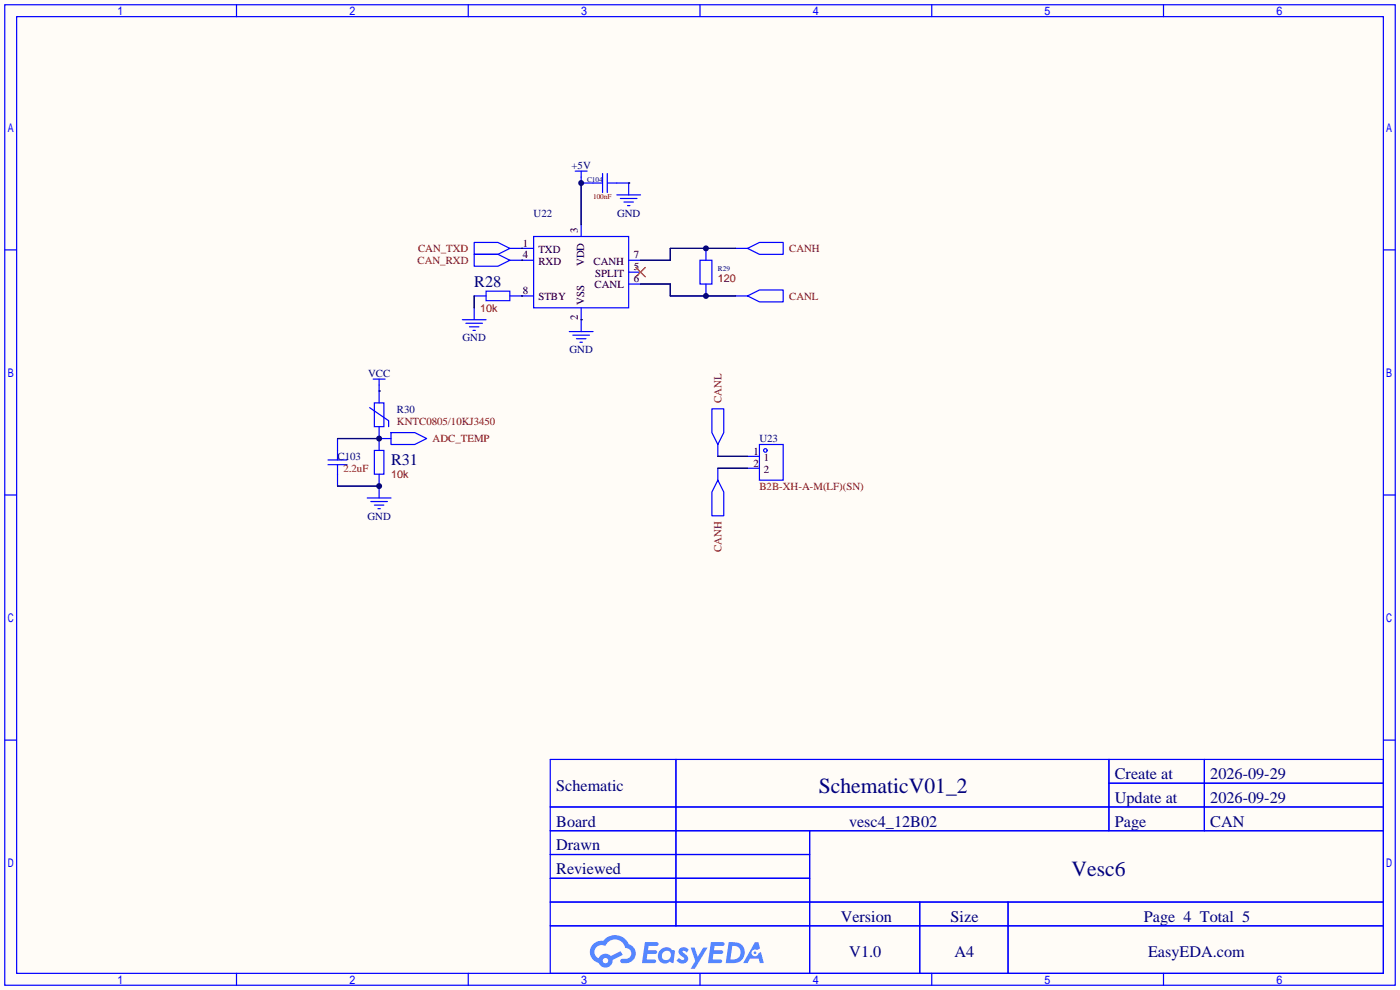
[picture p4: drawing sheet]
<svg xmlns="http://www.w3.org/2000/svg" width="299mm" height="212mm" viewBox="0 0 299 212" stroke-linecap="round" stroke-linejoin="round" font-family="sans-serif">
<path d="M0 0h299.2v211.6h-299.2z" fill="#fffcf7"/>
<g fill="none" stroke="#00f" stroke-width=".25">
<path d="M1 1h297.2v209.6h-297.2zM3.6 3.6h292.1v204.4h-292.1zM50.5 1v2.6M100.1 1v2.6M149.6 1v2.6M199.1 1v2.6M248.7 1v2.6M1 53.4h2.6M295.7 53.4h2.5M1 105.8h2.6M295.7 105.8h2.5M1 158.2h2.6"/>
<path d="M295.7 158.2h2.5M117.6 162.3h178.1v45.7h-178.1zM117.6 172.5h178.1M117.6 177.5h178.1M144.5 162.3v35.6M173 177.5v30.5M237 162.3v15.2M237 167.4h58.7M257.4 162.3v15.2M117.6 182.6h55.4M117.6 192.8h178.1M117.6 187.7h55.4"/>
<path d="M117.6 197.9h178.1M196.6 192.8v15.2M215.4 192.8v15.2M50.5 208v2.6M100.1 208v2.6M149.6 208v2.6M199.1 208v2.6M248.7 208v2.6"/>
</g>
<g fill="#5487ff">
<path d="M145.3 202.7a1.3 1.3 0 0 1 1.9 .3l-.4 .6a.54 .54 0 0 0-.9-.2l.1 .2a1.34 1.34 0 0 1 .9 1.8 1.47 1.47 0 0 1-2.3-.1l.5-.6 .8 .5a.31 .31 0 0 0 .4-.3 .31 .31 0 0 0-.3-.4 1.12 1.12 0 0 1-.7-1.8z"/>
<path d="M147.6 202.5h.9l.6 2 1.2-2h.9l-2.7 4.6h-.9l1-1.7z"/>
<path d="M137.8 201.4h1.7a1.31 1.31 0 0 1 1.2 .2 .4 .4 0 0 1-.3 .5l-1.8 .1-.1 .9h1.6a.4 .4 0 0 1 .4 .4 .4 .4 0 0 1-.5 .4h-1.6l-.2 1.2h1.4a.46 .46 0 0 1 .5 0 .46 .46 0 0 1 .1 .5l-.4 .2h-2.6z"/>
<path d="M151.9 201.4h1.7a1.32 1.32 0 0 1 1.2 .2 .39 .39 0 0 1-.3 .5l-1.8 .1-.1 .9h1.6a.4 .4 0 0 1 .4 .4 .4 .4 0 0 1-.4 .4h-1.7l-.2 1.2h1.4a.46 .46 0 0 1 .5 0 .46 .46 0 0 1 .1 .5l-.4 .2h-2.6z"/>
<path d="M161.3 201.4h.8l.3 1.3-.6 .4a.75 .75 0 0 0-1.1 .3 .75 .75 0 0 0 .5 1 .75 .75 0 0 0 .9-.7l.5-.2 .6 2.3h-.8l-.3-.9h-1.8l-.5 .9h-1z"/>
<path d="M155.7 201.4l-.6 4.4h1.5a2.27 2.27 0 0 0 2.6-2.2 2.27 2.27 0 0 0-2.7-2.2zM156.5 202.1a1.5 1.5 0 0 1 1.8 1.6 1.5 1.5 0 0 1-1.9 1.4h-.3z"/>
<path d="M141.2 203a1.6 1.6 0 0 0-.3 2.3 1.6 1.6 0 0 0 2.3 .2l.7 .3 .3-2.4-.1-.3-.5-.1a1.58 1.58 0 0 0-2.4 0zM141.8 203.5a.98 .98 0 0 1 1.6 .4 .98 .98 0 0 1-1.1 1.3 .94 .94 0 0 1-.9-.7 .94 .94 0 0 1 .4-1z"/>
<path d="M126.8 201.8a2.37 2.37 0 0 0 1.1 4 1.54 1.54 0 0 0 1.8 1 1.54 1.54 0 0 0 1.2-1.6l2.2-1.1-.5-.8-2 1a1.57 1.57 0 0 0-2.7 .5 1.5 1.5 0 0 1-.7-2.1 1.5 1.5 0 0 1 2.2-.5 2.23 2.23 0 0 1 2.3-1.4 2.23 2.23 0 0 1 2 1.8 1.16 1.16 0 0 1 1.2 1.1 1.16 1.16 0 0 1-1.1 1.2h-.7a.47 .47 0 0 0-.5 .4 .47 .47 0 0 0 .4 .5 2.17 2.17 0 0 0 2.5-.9 2.17 2.17 0 0 0-.3-2.7l-.8-.4a3.2 3.2 0 0 0-5.5-.7l-1.1 .1zM128.8 205.3a.6 .6 0 0 1 1.2 0 .6 .6 0 0 1-1.2 0z"/>
<circle cx="161.4" cy="203.6" r=".28"/>
</g>
<g fill="none" stroke="#00f" stroke-width=".25">
<path d="M122.9 36.6h2.6M124.2 36.6v2.5h4.6M128.8 37.1v4M129.8 39.1h4.6v2.6M129.8 37.1v4M101.3 51.8h5.1l2.6 1.3-2.6 1.3h-5.1zM101.3 54.4h5.1l2.6 1.2-2.6 1.3h-5.1zM109 53.1h5M109 55.6h5M114 50.5h20.4v15.3h-20.4zM124.2 48v2.5M131.8 41.7h5.1"/>
<path d="M132.6 42.4h3.5M133.3 43.2h2.1M134.1 43.9h.5M134.4 55.6h2.5M134.4 58.2h2.5M149.6 55.6h2.5v5.1h-2.5zM150.9 53.1v2.5M157.2 53.1h2.6M159.8 53.1l2.5-1.3h5.1v2.6h-5.1zM98.8 68.3h5.1M99.6 69.1h3.5M100.3 69.8h2.1"/>
<path d="M101.1 70.6h.5M101.3 63.2h2.6M101.3 65.8v2.5M103.9 62.2h5.1v2.1h-5.1zM109 63.2h5M121.7 70.9h5M122.4 71.6h3.6M123.2 72.4h2M124 73.2h.5M124.2 65.8v5.1M134.4 60.7h2.5M150.9 60.7v2.5"/>
<path d="M157.2 63.2h2.6M159.8 63.2l2.5-1.2h5.1v2.5h-5.1zM70.1 99.3h4.1M70.1 98.3h4.1M72.1 93.7v4.6M72.1 99.3v4.6M79 87.1l4.1 2.8v1.3M79.8 81h2.5M80 86.1h2v5.1h-2zM80 96.3h2v5h-2zM81 81v5.1M81 91.2v5.1"/>
<path d="M81 93.7h2.6M83.6 92.5h5l2.6 1.2-2.6 1.3h-5zM152.1 87.4h2.6v5.1l-1.3 2.5-1.3-2.5zM153.4 95v2.5M159.8 97.5h2.5M162.3 95h5.1v7.6h-5.1zM78.5 106.4h5.1M79.2 107.2h3.6M80 107.9h2M80.8 108.7h.5M81 101.3v5.1M153.4 102.6l1.3 2.6v5h-2.6v-5z"/>
<path d="M153.4 100.1v2.5M159.8 100.1h2.5"/>
<circle cx="163.6" cy="96.3" r=".38"/>
</g>
<path d="M135.9 57.2l2 2M137.9 57.2l-2 2" fill="none" stroke="#f00" stroke-width=".25"/>
<g fill="none" stroke="#000080" stroke-width=".25">
<path d="M124.2 39.1v8.9M134.4 39.1h.1M111.5 53.1h.1M111.5 55.6h.1M157.2 53.1h-13.9v2.5h-6.4M101.3 63.2v2.6M111.5 63.2h.1M124.2 68.3h.1M136.9 60.7h6.4v2.5h13.9M72.1 93.7h8.9M81 83.6h.1M153.4 97.5h6.4"/>
<path d="M72.1 103.9h8.9M153.4 100.1h6.4"/>
</g>
<g fill="#000080">
<circle cx="124.2" cy="39.1" r=".63"/>
<circle cx="150.9" cy="63.2" r=".63"/>
<circle cx="150.9" cy="53.1" r=".63"/>
<circle cx="81" cy="93.7" r=".63"/>
<circle cx="81" cy="103.9" r=".63"/>
</g>
<g font-size="4.6" fill="#000080">
<text x="175" y="169.4">SchematicV01_2</text>
<text x="229" y="187.2">Vesc6</text>
</g>
<g font-size="3.5" fill="#000080">
<text x="101.3" y="61.3">R28</text>
<text x="83.6" y="99.4">R31</text>
<text x="238.3" y="166.5">Create at</text>
<text x="258.7" y="166.5">2026-09-29</text>
<text x="118.9" y="169.1">Schematic</text>
<text x="238.3" y="171.6">Update at</text>
<text x="258.7" y="171.6">2026-09-29</text>
<text x="118.9" y="176.7">Board</text>
<text x="181.5" y="176.7">vesc4_12B02</text>
<text x="238.3" y="176.7">Page</text>
<text x="258.7" y="176.7">CAN</text>
<text x="118.9" y="181.8">Drawn</text>
<text x="118.9" y="186.8">Reviewed</text>
<text x="179.7" y="197">Version</text>
<text x="203.2" y="197">Size</text>
<text x="244.5" y="197">Page 4 Total 5</text>
<text x="181.5" y="204.6">V1.0</text>
<text x="204" y="204.6">A4</text>
<text x="245.4" y="204.6">EasyEDA.com</text>
</g>
<g font-size="2.3" fill="#000080">
<text x="122.1" y="36.1">+5V</text>
<text x="114" y="46.3">U22</text>
<text x="131.9" y="46.3">GND</text>
<text x="98.9" y="72.9">GND</text>
<text x="121.7" y="75.5">GND</text>
<text x="78.7" y="80.6">VCC</text>
<text x="84.8" y="88.2">R30</text>
<text x="162.3" y="94.5">U23</text>
<text x="72.1" y="98.3">C103</text>
<text x="78.5" y="111">GND</text>
</g>
<g font-size="2.3" fill="#800000">
<text x="89.3" y="53.9">CAN_TXD</text>
<text x="168.7" y="53.9">CANH</text>
<text x="89.2" y="56.4">CAN_RXD</text>
<text x="153.4" y="60.2">120</text>
<text x="168.7" y="64.1">CANL</text>
<text x="102.6" y="66.6">10k</text>
<text x="154.2" y="86.1" transform="rotate(-90 154.2 86.1)">CANL</text>
<text x="84.8" y="90.7">KNTC0805/10KJ3450</text>
<text x="92.5" y="94.5">ADC_TEMP</text>
<text x="73.4" y="100.9">2.2uF</text>
<text x="83.6" y="102.2">10k</text>
<text x="162.3" y="104.7">B2B-XH-A-M(LF)(SN)</text>
<text x="154.2" y="118" transform="rotate(-90 154.2 118)">CANH</text>
</g>
<g font-size="2.3">
<text x="111.8" y="52.7">1</text>
<text x="123.5" y="49.7" transform="rotate(-90 123.5 49.7)">3</text>
<text x="111.8" y="55.2">4</text>
<text x="115.1" y="54">TXD</text>
<text x="115.1" y="56.6">RXD</text>
<text x="124.8" y="56.9" transform="rotate(-90 124.8 56.9)">VDD</text>
<text x="126.8" y="56.6">CANH</text>
<text x="127.2" y="59.1">SPLIT</text>
<text x="135.5" y="57.8">5</text>
<text x="135.5" y="55.2">7</text>
<text x="111.8" y="62.9">8</text>
<text x="115.1" y="64.2">STBY</text>
<text x="124.8" y="65.1" transform="rotate(-90 124.8 65.1)">VSS</text>
<text x="127.1" y="61.6">CANL</text>
<text x="135.5" y="60.3">6</text>
<text x="123.5" y="68.4" transform="rotate(-90 123.5 68.4)">2</text>
<text x="161" y="97.3">1</text>
<text x="161" y="99.8">2</text>
<text x="163.2" y="98.6">1</text>
<text x="163.2" y="101.1">2</text>
</g>
<g font-size="1.6" fill="#000080">
<text x="125.5" y="38.8">C104</text>
<text x="153.4" y="57.9">R29</text>
</g>
<text font-size="1.6" fill="#800000" x="126.7" y="42.6">100nF</text>
</svg>
